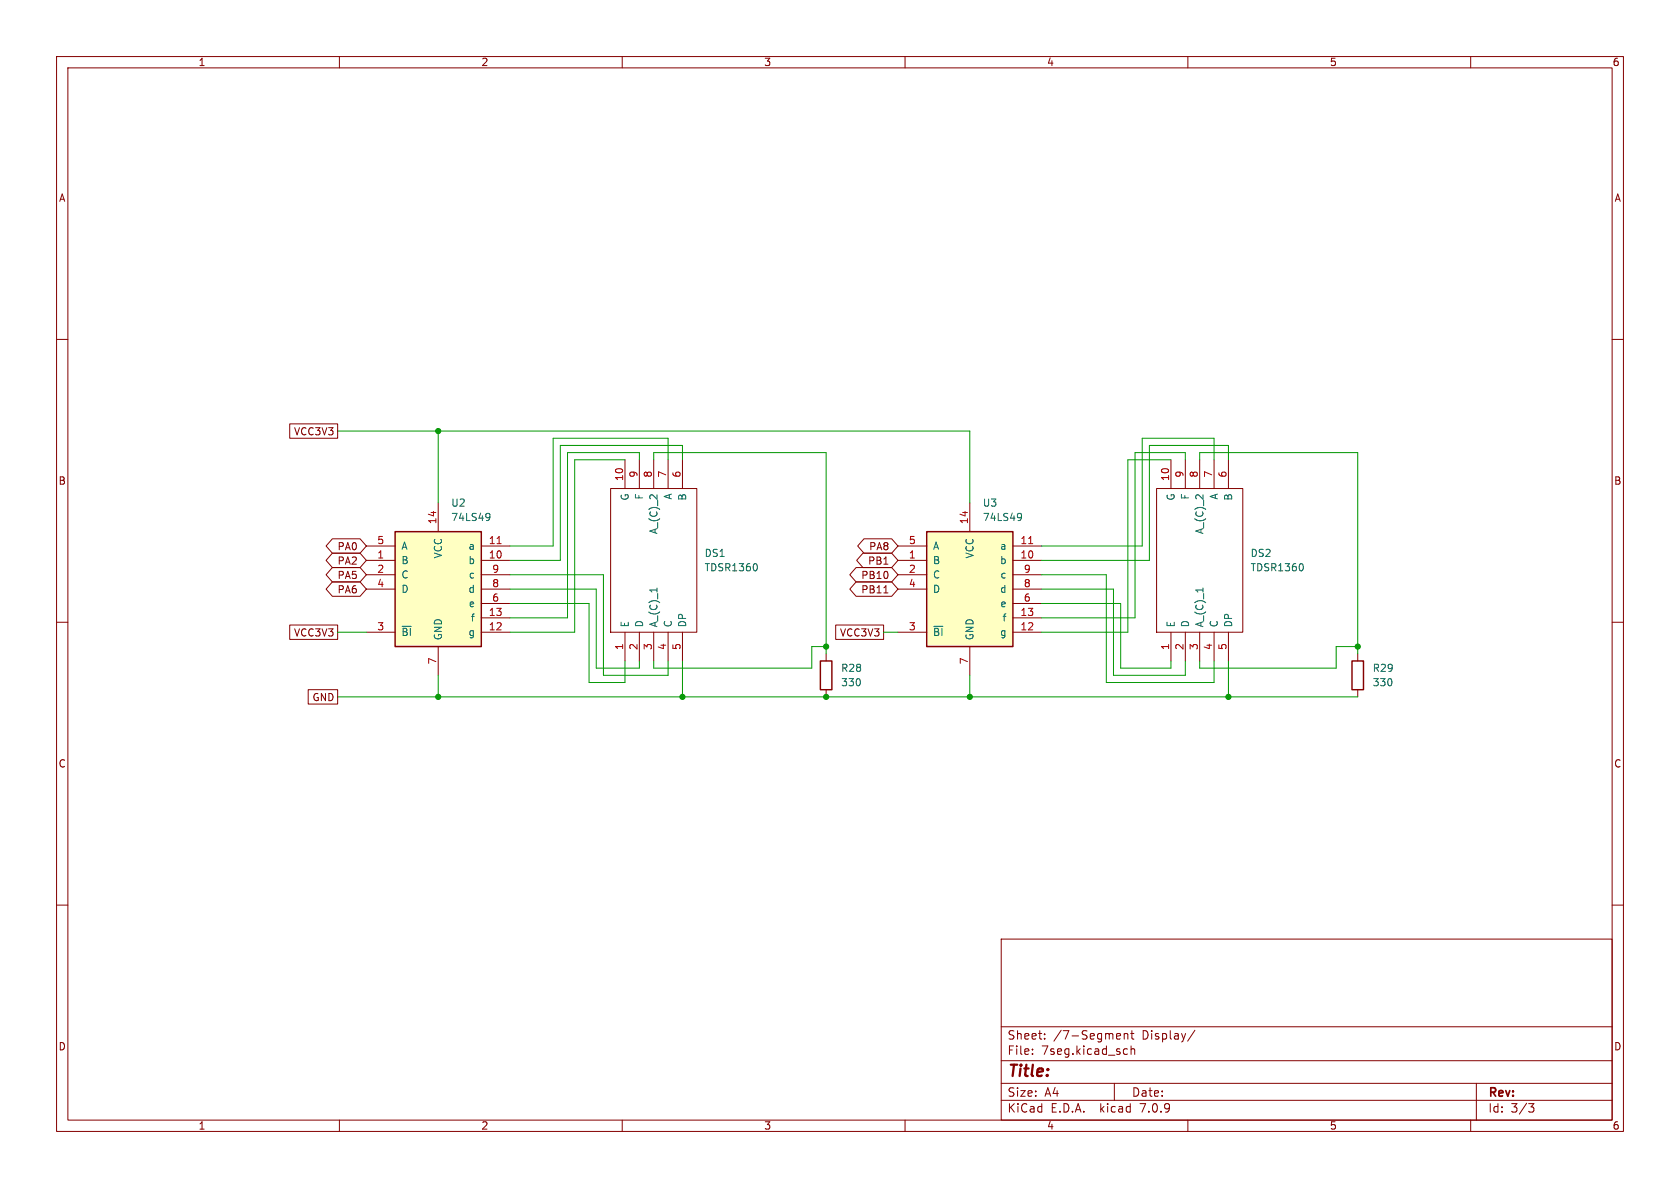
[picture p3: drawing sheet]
<svg xmlns="http://www.w3.org/2000/svg" width="297mm" height="210mm" viewBox="0 0 297 210" stroke-linecap="round" stroke-linejoin="round" font-family="sans-serif">
<g fill="none" stroke="#840000" stroke-width=".18">
<path d="M10 10h277v190h-277zM12 12h273v186h-273zM60 10v2M110 10v2M160 10v2M210 10v2M260 10v2M10 60h2M285 60h2M51.2 74.9h8.5v2.6h-8.5zM58.8 97.8h4.9l1.1 1.3-1.1 1.2h-4.9l-1.2-1.2zM58.8 95.2h4.9l1.1 1.3-1.1 1.3h-4.9l-1.2-1.3z"/>
<path d="M64.8 99.1h5M64.8 96.5h5M77.5 88.9v5.1M85.1 99.1h5.1M85.1 96.5h5.1M107.9 86.4h15.3v25.4h-15.3zM110.5 81.3v5.1M113 81.3v5.1M115.6 81.3v5.1M118.1 81.3v5.1M120.6 81.3v5.1M152.6 97.8h5l1.1 1.3-1.1 1.2h-5l-1.2-1.2z"/>
<path d="M152.7 95.2h4.9l1.1 1.3-1.1 1.3h-4.9l-1.1-1.3zM158.7 99.1h5.1M158.7 96.5h5.1M171.4 88.9v5.1M179.1 99.1h5M179.1 96.5h5M204.5 86.4h15.2v25.4h-15.2zM207 81.3v5.1M209.5 81.3v5.1M212.1 81.3v5.1M214.6 81.3v5.1M217.2 81.3v5.1"/>
<path d="M10 110h2M51.2 110.5h8.5v2.5h-8.5zM58.8 102.9h4.9l1.1 1.2-1.1 1.3h-4.9l-1.2-1.3zM58.8 100.3h4.9l1.1 1.3-1.1 1.3h-4.9l-1.2-1.3zM64.8 111.8h5M64.8 101.6h5M64.8 104.1h5M77.5 114.3v5.1M85.1 111.8h5.1M85.1 109.2h5.1M85.1 101.6h5.1M85.1 104.1h5.1"/>
<path d="M85.1 106.7h5.1M110.5 111.8v5M113 111.8v5M115.6 111.8v5M118.1 111.8v5M120.6 111.8v5M146 115.6v1.2M147.7 110.5h8.5v2.5h-8.5zM151.3 100.3h6.3l1.1 1.3-1.1 1.3h-6.3l-1.1-1.3zM151.3 102.9h6.3l1.1 1.2-1.1 1.3h-6.3l-1.1-1.3zM156.3 104.8h.7M158.7 111.8h5.1"/>
<path d="M158.7 101.6h5.1M158.7 104.1h5.1M171.4 114.3v5.1M179.1 111.8h5M179.1 109.2h5M179.1 101.6h5M179.1 104.1h5M179.1 106.7h5M207 111.8v5M209.5 111.8v5M212.1 111.8v5M214.6 111.8v5"/>
<path d="M217.2 111.8v5M240 115.6v1.2M285 110h2M54.5 121.9h5.2v2.6h-5.2zM146 121.9v1.3M240 121.9v1.3M10 160h2M285 160h2M177 166h108v32h-108zM60 198v2M110 198v2M160 198v2"/>
<path d="M177 194.5h108M177 191.5h108M177 187.5h108M177 181.5h108M182.5 186.3v.1M182.5 185.5v.1M184.7 183.6v.1M184.7 182.8v.1M197 191.5v3M197.6 182.7l.4 .1 .1 .3-.7 .1M198 183.6l-.4 .1M198.7 182.8l.3-.1 .3 .1 .1 .9"/>
<path d="M198.7 182.7v1M198.9 185.4l.4 .1M199.3 186.3l-.4 .1M199.9 182.7h.6M200 185.5l.2-.1 .3 .1 .1 .9M200 184.9v1.5M200.1 182.2v1.3l.4 .2M210 198v2M211.2 182.1l-1.2 2M260 198v2M261 191.5v6.5M270.2 195.1h1l-.5 .6 .4 .1 .1 .5-.3 .3h-.4"/>
</g>
<path d="M86.1 90.7l.4 .2a.84 .84 0 0 1-.3 1.1M86.6 91.3l-.1 .2h-.4M133.8 99.8l.1 .3-.1 .7M180.1 90.7l.4 .2a.84 .84 0 0 1-.3 1.1M180.6 91.3l-.1 .2h-.4M230.3 99.8l.1 .3-.1 .7M71.1 110.7h1.6M116.1 103.9v.8M165.1 110.7h1.6M212.7 103.9v.8" fill="none" stroke="#006464" stroke-width=".18"/>
<g fill="#ffffc2" stroke="#ffffc2" stroke-width=".18">
<path d="M163.8 94h15.3v20.3h-15.3z"/>
<path d="M69.8 94h15.3v20.3h-15.3z"/>
</g>
<path d="M69.8 94h15.3v20.3h-15.3zM163.8 94h15.3v20.3h-15.3zM145 116.8h2.1v5.1h-2.1zM239 116.8h2v5.1h-2z" fill="none" stroke="#840000" stroke-width=".25"/>
<path d="M87.9 96.1h.7M181.9 96.1h.7" fill="none" stroke="#a90000" stroke-width=".18"/>
<g fill="none" stroke="#009600" stroke-width=".18">
<path d="M59.7 76.2h111.7v12.7M77.5 76.2v12.7M110.5 81.3h-8.9v30.5h-11.4M113 81.3v-1.3h-12.7v29.2h-10.1M115.6 81.3v-1.3h30.4v35.6M118.1 81.3v-3.8h-20.3v19h-7.6M120.6 81.3v-2.6h-21.5v20.4h-8.9M207 81.3h-7.6v30.5h-15.3M209.5 81.3v-1.3h-8.8v29.2h-16.6M212.1 81.3v-1.3h27.9v35.6M214.6 81.3v-3.8h-12.7v19h-17.8M217.2 81.3v-2.6h-14v20.4h-19.1"/>
<path d="M59.7 111.8h5.1M77.5 119.4v3.8M90.2 101.6h16.5v17.8h11.4v-2.6M90.2 106.7h13.9v14h6.4v-3.9M90.2 104.1h15.2v14h7.6v-1.3M120.6 116.8v6.4M146 114.3h-2.5v3.8h-27.9v-1.3M156.2 111.8h2.5M171.4 119.4v3.8M184.1 106.7h14v11.4h8.9v-1.3M184.1 101.6h11.5v19.1h19v-3.9M184.1 104.1h12.7v15.3h12.7v-2.6"/>
<path d="M217.2 116.8v6.4M240 114.3h-3.8v3.8h-24.1v-1.3M59.7 123.2h180.3"/>
</g>
<g fill="#009600" stroke="#009600" stroke-width=".18">
<circle cx="217.2" cy="123.2" r=".46"/>
<circle cx="171.4" cy="123.2" r=".46"/>
<circle cx="146" cy="114.3" r=".46"/>
<circle cx="120.6" cy="123.2" r=".46"/>
<circle cx="77.5" cy="123.2" r=".46"/>
<circle cx="146" cy="123.2" r=".46"/>
<circle cx="240" cy="114.3" r=".46"/>
<circle cx="77.5" cy="76.2" r=".46"/>
</g>
<text font-size="2.8" fill="#840000" x="178" y="190.9">Title:</text>
<g font-size="2.1" fill="#840000">
<text x="178" y="184">Sheet:</text>
<text x="186.2" y="184">/7-Segment</text>
<text x="202" y="184">Display/</text>
<text x="178" y="186.7">File:</text>
<text x="184.1" y="186.7">7seg.kicad_sch</text>
<text x="178" y="196.9">KiCad</text>
<text x="178" y="194.1">Size:</text>
<text x="184.7" y="194.1">A4</text>
<text x="185.7" y="196.9">E.D.A.</text>
<text x="194.6" y="196.9">kicad</text>
<text x="200" y="194.1">Date:</text>
<text x="201.8" y="196.9">7.0.9</text>
<text x="263" y="194.3">Rev:</text>
<text x="263" y="196.9">Id:</text>
<text x="267.1" y="196.9">3/3</text>
</g>
<g font-size="1.8" fill="#840000">
<text x="35" y="11.9">1</text>
<text x="85" y="11.9">2</text>
<text x="135" y="11.9">3</text>
<text x="185" y="11.9">4</text>
<text x="235" y="11.9">5</text>
<text x="285" y="11.9">6</text>
<text x="10.3" y="35.9">A</text>
<text x="285.3" y="35.9">A</text>
<text x="51.9" y="77.2">VCC3V3</text>
<text x="10.3" y="85.9">B</text>
<text x="285.3" y="85.9">B</text>
<text x="59.6" y="100">PA2</text>
<text x="59.6" y="97.5">PA0</text>
<text x="153.4" y="100">PB1</text>
<text x="153.5" y="97.5">PA8</text>
<text x="59.6" y="105.1">PA6</text>
<text x="59.6" y="102.6">PA5</text>
<text x="152.2" y="102.6">PB10</text>
<text x="152.2" y="105.1">PB11</text>
<text x="51.9" y="112.7">VCC3V3</text>
<text x="148.4" y="112.7">VCC3V3</text>
<text x="55.1" y="124.1">GND</text>
<text x="10.3" y="135.9">C</text>
<text x="285.3" y="135.9">C</text>
<text x="10.3" y="185.9">D</text>
<text x="285.3" y="185.9">D</text>
<text x="35" y="199.9">1</text>
<text x="85" y="199.9">2</text>
<text x="135" y="199.9">3</text>
<text x="185" y="199.9">4</text>
<text x="235" y="199.9">5</text>
<text x="285" y="199.9">6</text>
</g>
<g font-size="1.8" fill="#006464">
<text x="79.7" y="89.8">U2</text>
<text x="111.4" y="88.6" transform="rotate(-90 111.4 88.6)">G</text>
<text x="113.9" y="88.4" transform="rotate(-90 113.9 88.4)">F</text>
<text x="119" y="88.4" transform="rotate(-90 119 88.4)">A</text>
<text x="121.5" y="88.6" transform="rotate(-90 121.5 88.6)">B</text>
<text x="173.7" y="89.8">U3</text>
<text x="207.9" y="88.6" transform="rotate(-90 207.9 88.6)">G</text>
<text x="210.4" y="88.4" transform="rotate(-90 210.4 88.4)">F</text>
<text x="215.5" y="88.4" transform="rotate(-90 215.5 88.4)">A</text>
<text x="218" y="88.6" transform="rotate(-90 218 88.6)">B</text>
<text x="79.7" y="92.3">74LS49</text>
<text x="116.4" y="94.5" transform="rotate(-90 116.4 94.5)">A_(C)_2</text>
<text x="173.7" y="92.3">74LS49</text>
<text x="213" y="94.5" transform="rotate(-90 213 94.5)">A_(C)_2</text>
<text x="70.9" y="99.9">B</text>
<text x="70.9" y="97.4">A</text>
<text x="78.3" y="98.8" transform="rotate(-90 78.3 98.8)">VCC</text>
<text x="82.7" y="99.9">b</text>
<text x="82.7" y="97.4">a</text>
<text x="124.5" y="101.2">TDSR1360</text>
<text x="124.5" y="98.7">DS1</text>
<text x="164.8" y="99.9">B</text>
<text x="164.8" y="97.4">A</text>
<text x="172.3" y="98.8" transform="rotate(-90 172.3 98.8)">VCC</text>
<text x="176.7" y="99.9">b</text>
<text x="176.7" y="97.4">a</text>
<text x="221" y="101.2">TDSR1360</text>
<text x="221" y="98.7">DS2</text>
<text x="70.9" y="102.5">C</text>
<text x="70.9" y="105">D</text>
<text x="82.7" y="105">d</text>
<text x="82.8" y="107.5">e</text>
<text x="82.8" y="102.5">c</text>
<text x="164.8" y="102.5">C</text>
<text x="164.8" y="105">D</text>
<text x="176.7" y="105">d</text>
<text x="176.8" y="107.5">e</text>
<text x="176.8" y="102.5">c</text>
<text x="70.9" y="112.6">~{BI}</text>
<text x="78.3" y="113.3" transform="rotate(-90 78.3 113.3)">GND</text>
<text x="82.7" y="112.6">g</text>
<text x="83.1" y="110.1">f</text>
<text x="111.4" y="111" transform="rotate(-90 111.4 111)">E</text>
<text x="113.9" y="111" transform="rotate(-90 113.9 111)">D</text>
<text x="116.4" y="111" transform="rotate(-90 116.4 111)">A_(C)_1</text>
<text x="119" y="111" transform="rotate(-90 119 111)">C</text>
<text x="121.5" y="111" transform="rotate(-90 121.5 111)">DP</text>
<text x="164.8" y="112.6">~{BI}</text>
<text x="172.3" y="113.3" transform="rotate(-90 172.3 113.3)">GND</text>
<text x="176.7" y="112.6">g</text>
<text x="177.1" y="110.1">f</text>
<text x="207.9" y="111" transform="rotate(-90 207.9 111)">E</text>
<text x="210.4" y="111" transform="rotate(-90 210.4 111)">D</text>
<text x="213" y="111" transform="rotate(-90 213 111)">A_(C)_1</text>
<text x="215.5" y="111" transform="rotate(-90 215.5 111)">C</text>
<text x="218" y="111" transform="rotate(-90 218 111)">DP</text>
<text x="148.6" y="119">R28</text>
<text x="242.6" y="119">R29</text>
<text x="148.6" y="121.5">330</text>
<text x="242.6" y="121.5">330</text>
</g>
<g font-size="1.8" fill="#a90000">
<text x="110.2" y="85.1" transform="rotate(-90 110.2 85.1)">10</text>
<text x="112.8" y="84.5" transform="rotate(-90 112.8 84.5)">9</text>
<text x="115.3" y="84.5" transform="rotate(-90 115.3 84.5)">8</text>
<text x="117.9" y="84.5" transform="rotate(-90 117.9 84.5)">7</text>
<text x="120.4" y="84.5" transform="rotate(-90 120.4 84.5)">6</text>
<text x="206.8" y="85.1" transform="rotate(-90 206.8 85.1)">10</text>
<text x="209.3" y="84.5" transform="rotate(-90 209.3 84.5)">9</text>
<text x="211.8" y="84.5" transform="rotate(-90 211.8 84.5)">8</text>
<text x="214.4" y="84.5" transform="rotate(-90 214.4 84.5)">7</text>
<text x="216.9" y="84.5" transform="rotate(-90 216.9 84.5)">6</text>
<text x="77.2" y="92.8" transform="rotate(-90 77.2 92.8)">14</text>
<text x="171.2" y="92.8" transform="rotate(-90 171.2 92.8)">14</text>
<text x="66.6" y="98.8">1</text>
<text x="66.6" y="101.3">2</text>
<text x="66.6" y="96.3">5</text>
<text x="86.3" y="98.8">10</text>
<text x="86.3" y="96.3">11</text>
<text x="86.9" y="101.3">9</text>
<text x="160.6" y="98.8">1</text>
<text x="160.6" y="101.3">2</text>
<text x="160.6" y="96.3">5</text>
<text x="180.3" y="98.8">10</text>
<text x="180.3" y="96.3">11</text>
<text x="180.9" y="101.3">9</text>
<text x="66.6" y="103.9">4</text>
<text x="86.9" y="106.4">6</text>
<text x="86.9" y="103.9">8</text>
<text x="160.6" y="103.9">4</text>
<text x="180.9" y="106.4">6</text>
<text x="180.9" y="103.9">8</text>
<text x="66.6" y="111.5">3</text>
<text x="86.3" y="111.5">12</text>
<text x="86.3" y="109">13</text>
<text x="160.6" y="111.5">3</text>
<text x="180.3" y="111.5">12</text>
<text x="180.3" y="109">13</text>
<text x="77.2" y="117.5" transform="rotate(-90 77.2 117.5)">7</text>
<text x="110.2" y="115" transform="rotate(-90 110.2 115)">1</text>
<text x="112.8" y="115" transform="rotate(-90 112.8 115)">2</text>
<text x="115.3" y="115" transform="rotate(-90 115.3 115)">3</text>
<text x="117.9" y="115" transform="rotate(-90 117.9 115)">4</text>
<text x="120.4" y="115" transform="rotate(-90 120.4 115)">5</text>
<text x="171.2" y="117.5" transform="rotate(-90 171.2 117.5)">7</text>
<text x="206.8" y="115" transform="rotate(-90 206.8 115)">1</text>
<text x="209.3" y="115" transform="rotate(-90 209.3 115)">2</text>
<text x="211.8" y="115" transform="rotate(-90 211.8 115)">3</text>
<text x="214.4" y="115" transform="rotate(-90 214.4 115)">4</text>
<text x="216.9" y="115" transform="rotate(-90 216.9 115)">5</text>
</g>
</svg>
